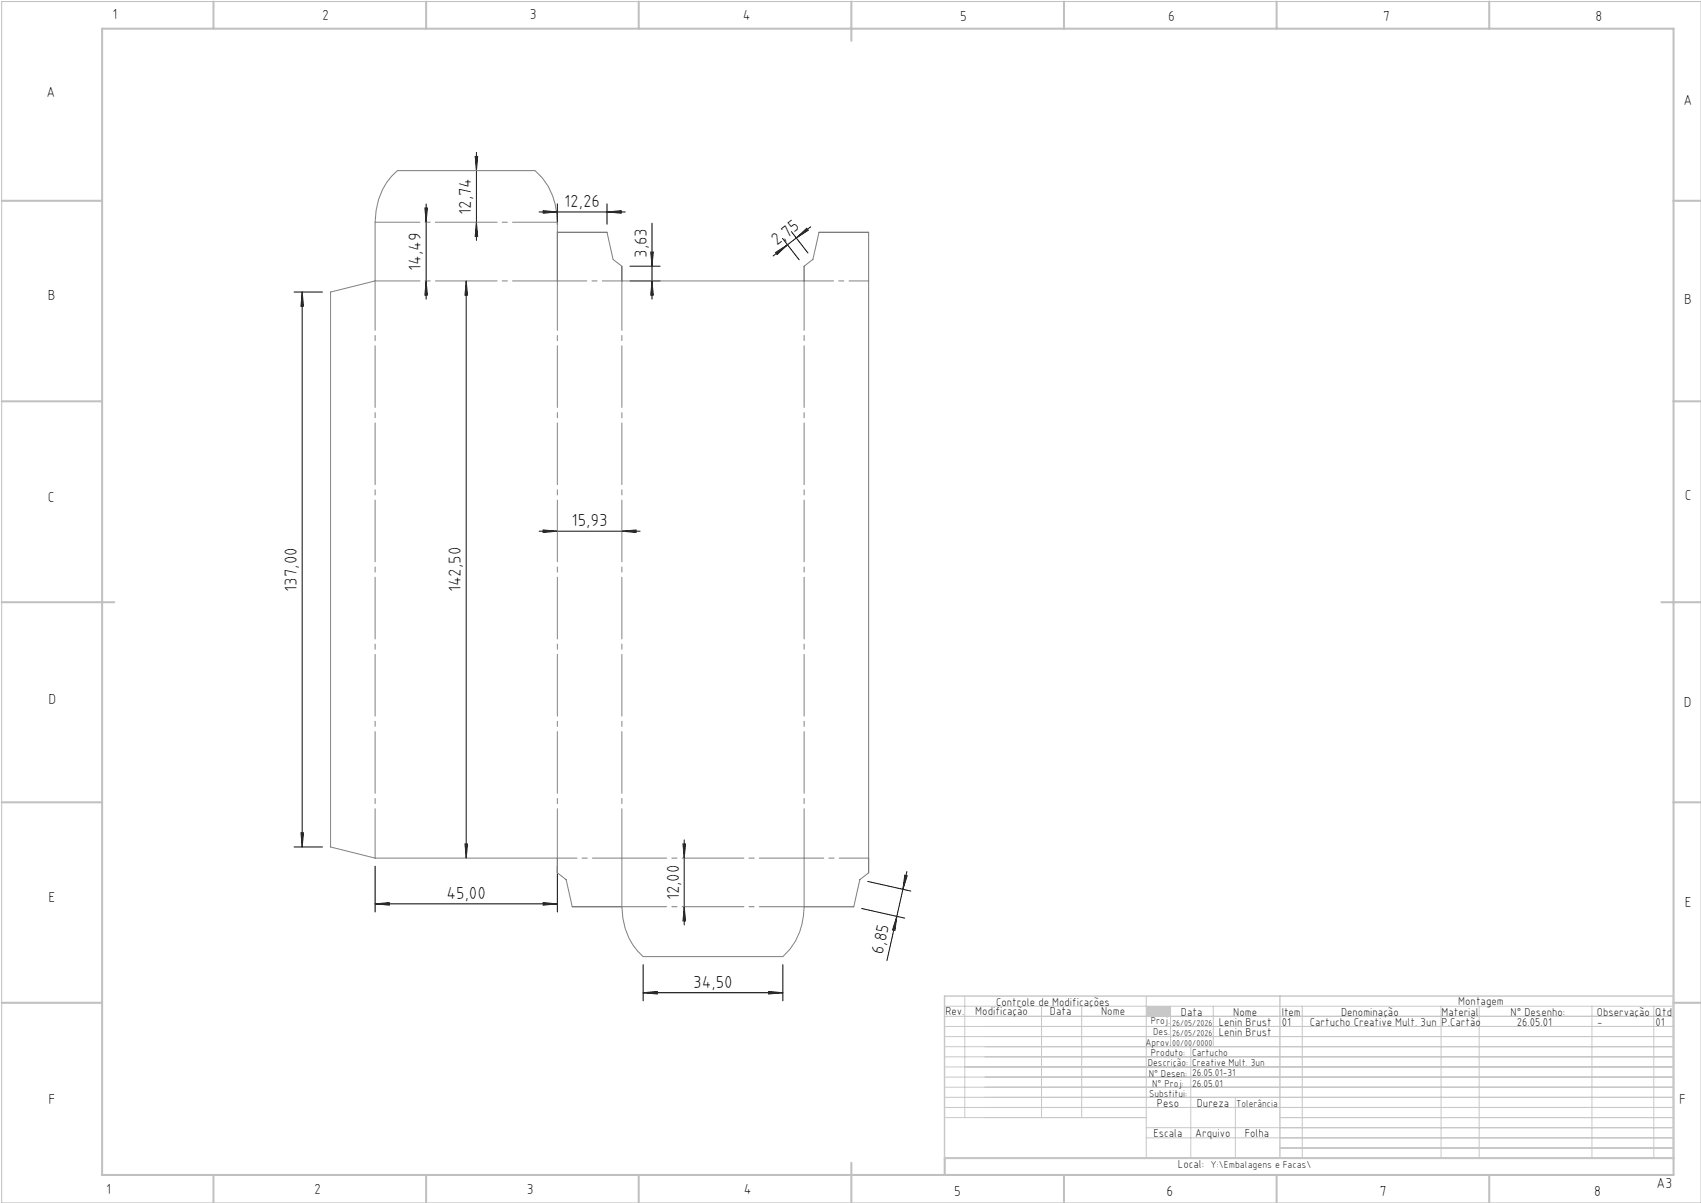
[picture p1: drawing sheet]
<svg xmlns="http://www.w3.org/2000/svg" width="420mm" height="297mm" viewBox="0 0 420 297" stroke-linecap="round" stroke-linejoin="round" font-family="sans-serif">
<path d="M.4 .4h419.6v296.6h-419.6z" fill="none" stroke="#c0c0c0" stroke-width=".25"/>
<g fill="none" stroke="#c0c0c0" stroke-width=".5">
<path d="M25.2 7.1h388v283h-388zM52.7 .4v6.7M105.2 .4v6.7M157.7 .4v6.7M210.2 .4v9.7M262.7 .4v6.7M315.2 .4v6.7M367.7 .4v6.7M.4 49.6h24.8M413.2 49.6h6.8M.4 99.1h24.8M413.2 99.1h6.8"/>
<path d="M.4 148.7h27.8M410.2 148.7h9.8M.4 198.1h24.8M413.2 198.1h6.8M.4 247.6h24.8M413.2 247.6h6.8M52.7 290.1v6.9M105.2 290.1v6.9M157.7 290.1v6.9M210.2 287.1v9.9M262.7 290.1v6.9M315.2 290.1v6.9"/>
<path d="M367.7 290.1v6.9M413.2 285.9h-179.9v4.2"/>
</g>
<g fill="none" stroke="#c3c8d2" stroke-width=".25">
<path d="M233.2 250.9h180M233.2 248.4h180M233.2 253.4h180M233.2 255.9h180M233.2 258.4h180M238.2 245.9v30M257.2 248.4v27.5M267.1 248.4v27.5M283 245.9v40M289 248.4v10M294 258.4v27.5M299.6 248.4v10"/>
<path d="M321.5 248.4v37.5M355.8 248.4v37.5M365.2 248.4v37.5M393.1 248.4v37.5M408.3 248.4v37.5M233.2 260.9h180M233.2 263.4h180M233.2 265.9h180M233.2 268.4h180M233.2 270.9h180M233.2 273.4h180M233.2 275.9h49.8"/>
<path d="M283 278.4h130.2M305 270.9v15M316 275.9h97.2M283 280.9h130.2M316 283.4h97.2"/>
</g>
<path d="M233.2 245.9h180v40h-180zM316 245.9v40" fill="none" stroke="#c3c8d2" stroke-width=".35"/>
<path d="M283 248.4h6v2.5h-6z" fill-rule="evenodd" fill="#c3c8d2"/>
<g fill="none" stroke="#000" stroke-width=".25">
<path d="M117.3 38.6h.6l-.3 3.5zM117.6 37.6v21.8M104.9 51.4h.6l-.3 3.5zM105.2 50.4v23.5M117.6 54.9l.3 3.5h-.6zM133.1 52.3h21.3M134.1 52l3.5 .3-3.5 .3zM137.6 50.3v5.1M149.9 52.3l3.5-.3v.6zM149.9 50.3v5.1M161 55.1v18.8M193.2 58.9l4.1 5.2"/>
<path d="M195.4 57.2l4.1 5.3M196.6 58.8l2.6-2.4 .4 .4zM200.2 56l-9.3 7.2M72.6 72.1h7M74.6 72.1l.3 3.5h-.6zM74.6 72.1v137M105.2 69.4l.3 3.5h-.6zM115.1 69.4l.3 3.5h-.6zM115.1 69.4v142.5M155.5 69.4h7.5M155.5 65.7h7.5M160.7 62.2h.6l-.3 3.5z"/>
<path d="M161 69.4l.3 3.5h-.6zM191.5 62.3l2.9-1.9-2.5 2.4zM133.1 131.1h24.9M134.1 130.8l3.5 .3-3.5 .3zM153.5 131.1l3.5-.3v.6zM72.6 209.1h7M74.3 205.6h.6l-.3 3.5zM92.6 213.9v11.3M114.8 208.4h.6l-.3 3.5zM137.6 213.9v11.3M168.6 208.4h.6l-.3 3.5zM168.9 207.4v21"/>
<path d="M214.3 217.6l10.6 2.4M223.4 216.1l.6 .1-1.1 3.4zM223.9 215.2l-4.9 21.9M92.6 223.2l3.5-.3v.6zM92.6 223.2h45M134.1 222.9l3.5 .3-3.5 .3zM158.8 238.2v8.9M168.9 223.9l.3 3.5h-.6zM193.3 238.2v8.9M212.8 224.3l10.6 2.4M221.4 226.2l-.4 3.5-.6-.1zM158.8 245.1l3.5-.3v.6z"/>
<path d="M158.8 245.1h34.5M189.8 244.8l3.5 .3-3.5 .3z"/>
</g>
<path d="M137.6 57.4h12.3l1.5 6.6 2.1 1.7v3.7h45v-3.7l2.2-1.7 1.5-6.6h12.3v158.1l-2.2 1.7-1.5 6.7h-12.3M137.6 69.4v-14.5a16.6 16.6 0 0 0-5.5-12.8h-34a16.2 16.2 0 0 0-5.5 12.8v14.5l-11 2.7v137l11 2.8h45v3.6l2.2 1.7 1.5 6.7h12.2M153.5 211.9v12M198.5 211.9v12M198.5 223.9a16.3 16.3 0 0 1-5.2 12.3h-34.5a16 16 0 0 1-5.3-12.3" fill="none" stroke="#808080" stroke-width=".25"/>
<path d="M137.6 69.4v142.5M153.5 69.4v142.5M198.5 69.4v142.5M92.6 211.9v-142.5" fill="none" stroke="#808080" stroke-width=".25" stroke-dasharray="15.2 1.3 1.3 1.3" stroke-dashoffset="3"/>
<path d="M92.6 54.9h45M92.6 69.4h45M198.5 211.9h-45M153.5 223.9h45" fill="none" stroke="#808080" stroke-width=".25" stroke-dasharray="15.2 1.3 1.3 1.3" stroke-dashoffset="4.2"/>
<path d="M137.6 69.4h15.9M198.5 69.4h16M153.5 211.9h-15.9M214.5 211.9h-16" fill="none" stroke="#808080" stroke-width=".25" stroke-dasharray="15.2 1.3 1.3 1.3" stroke-dashoffset="8"/>
<g fill="#000">
<path d="M149.9 52.3l3.5-.3v.6zM134.1 52l3.5 .3-3.5 .3z"/>
<path d="M74.6 72.1l.3 3.5h-.6zM74.3 205.6h.6l-.3 3.5zM117.3 38.6h.6l-.3 3.5zM117.6 54.9l.3 3.5h-.6zM104.9 51.4h.6l-.3 3.5zM105.2 69.4l.3 3.5h-.6zM115.1 69.4l.3 3.5h-.6zM114.8 208.4h.6l-.3 3.5zM168.6 208.4h.6l-.3 3.5zM168.9 223.9l.3 3.5h-.6z"/>
<path d="M161 69.4l.3 3.5h-.6zM160.7 62.2h.6l-.3 3.5z"/>
<path d="M191.5 62.3l2.9-1.9-2.5 2.4zM196.6 58.8l2.6-2.4 .4 .4z"/>
<path d="M223.4 216.1l.6 .1-1.1 3.4zM221.4 226.2l-.4 3.5-.6-.1z"/>
<path d="M134.1 222.9l3.5 .3-3.5 .3zM92.6 223.2l3.5-.3v.6z"/>
<path d="M158.8 245.1l3.5-.3v.6zM189.8 244.8l3.5 .3-3.5 .3zM134.1 130.8l3.5 .3-3.5 .3zM153.5 131.1l3.5-.3v.6z"/>
</g>
<g font-size="4.3">
<text x="116.3" y="53.1" transform="rotate(-90 116.3 53.1)">12,74</text>
<text x="139.3" y="51">12,26</text>
<text x="159.7" y="63.7" transform="rotate(-90 159.7 63.7)">3,63</text>
<text x="191.8" y="60.8" transform="rotate(-38 191.8 60.8)">2,75</text>
<text x="103.9" y="66.8" transform="rotate(-90 103.9 66.8)">14,49</text>
<text x="141.1" y="129.9">15,93</text>
<text x="73.3" y="146.1" transform="rotate(-90 73.3 146.1)">137,00</text>
<text x="113.8" y="146.2" transform="rotate(-90 113.8 146.2)">142,50</text>
<text x="110.2" y="221.9">45,00</text>
<text x="167.7" y="222.3" transform="rotate(-90 167.7 222.3)">12,00</text>
<text x="218" y="235.7" transform="rotate(-77 218 235.7)">6,85</text>
<text x="171.2" y="243.8">34,50</text>
</g>
<g font-size="3.6">
<text x="27.8" y="4.8">1</text>
<text x="79.5" y="4.9">2</text>
<text x="130.8" y="4.8">3</text>
<text x="183.4" y="4.9">4</text>
<text x="237.1" y="5.1">5</text>
<text x="288.4" y="5.2">6</text>
<text x="341.5" y="5.1">7</text>
<text x="394" y="5.2">8</text>
<text x="11.5" y="24">A</text>
<text x="415.7" y="25.8">A</text>
<text x="11.8" y="74.1">B</text>
<text x="415.8" y="75.1">B</text>
<text x="11.8" y="124">C</text>
<text x="416" y="123.5">C</text>
<text x="12" y="173.7">D</text>
<text x="415.8" y="174.7">D</text>
<text x="12" y="222.6">E</text>
<text x="416" y="223.9">E</text>
<text x="12" y="272.6">F</text>
<text x="414.6" y="272.6">F</text>
<text x="409" y="293.3">A3</text>
<text x="26.2" y="294.8">1</text>
<text x="77.6" y="294.8">2</text>
<text x="130.1" y="294.8">3</text>
<text x="183.7" y="294.7">4</text>
<text x="235.6" y="295.2">5</text>
<text x="288" y="295.2">6</text>
<text x="340.7" y="295.2">7</text>
<text x="393.6" y="295.2">8</text>
</g>
<g font-size="2.9">
<text x="240.8" y="250.6">Modificação</text>
<text x="259.2" y="250.6">Data</text>
<text x="271.9" y="250.6">Nome</text>
<text x="290.9" y="288.4">Local:</text>
</g>
<g font-size="2.8">
<text x="233.4" y="250.6">Rev.</text>
<text x="246" y="248.4">Controle de Modificações</text>
<text x="291.6" y="250.8">Data</text>
<text x="304.5" y="250.8">Nome</text>
<text x="316.5" y="250.9">Item</text>
<text x="331.1" y="250.9">Denominação</text>
<text x="355.9" y="250.9">Material</text>
<text x="360.1" y="248.2">Montagem</text>
<text x="373" y="250.9">N° Desenho:</text>
<text x="394.3" y="250.9">Observação</text>
<text x="408.7" y="250.9">Qtd</text>
<text x="300.9" y="253.3">Lenin Brust</text>
<text x="300.9" y="255.8">Lenin Brust</text>
<text x="316.5" y="253.2">01</text>
<text x="323.4" y="253.2">Cartucho Creative Mult. 3un</text>
<text x="356" y="253.2">P.Cartão</text>
<text x="374.5" y="253.2">26.05.01</text>
<text x="394.3" y="253.3">-</text>
<text x="408.7" y="253.3">01</text>
<text x="285.6" y="273.3">Peso</text>
<text x="295.5" y="273.3">Dureza</text>
<text x="284.8" y="280.8">Escala</text>
<text x="295.1" y="280.8">Arquivo</text>
<text x="307.3" y="280.8">Folha</text>
</g>
<g font-size="2.5">
<text x="284.1" y="252.9">Proj.</text>
<text x="284.8" y="255.5">Des.</text>
<text x="282.8" y="258.3">Aprov.</text>
<text x="283.4" y="263.3">Descrição:</text>
<text x="284.2" y="260.7">Produto:</text>
<text x="294.4" y="263.1">Creative Mult. 3un</text>
<text x="294.4" y="260.6">Cartucho</text>
<text x="283.7" y="265.9">N° Desen:</text>
<text x="284.5" y="268.3">N° Proj:</text>
<text x="294.4" y="268.3">26.05.01</text>
<text x="294.4" y="265.7">26.05.01-31</text>
<text x="283.7" y="270.9">Substitui:</text>
<text x="305.2" y="273.3">Tolerância</text>
<text x="298.9" y="288.4">Y:\Embalagens e Facas\</text>
</g>
<g font-size="2.1">
<text x="289.4" y="253.3">26/05/2026</text>
<text x="289.4" y="255.8">26/05/2026</text>
<text x="289.4" y="258.3">00/00/0000</text>
</g>
</svg>
